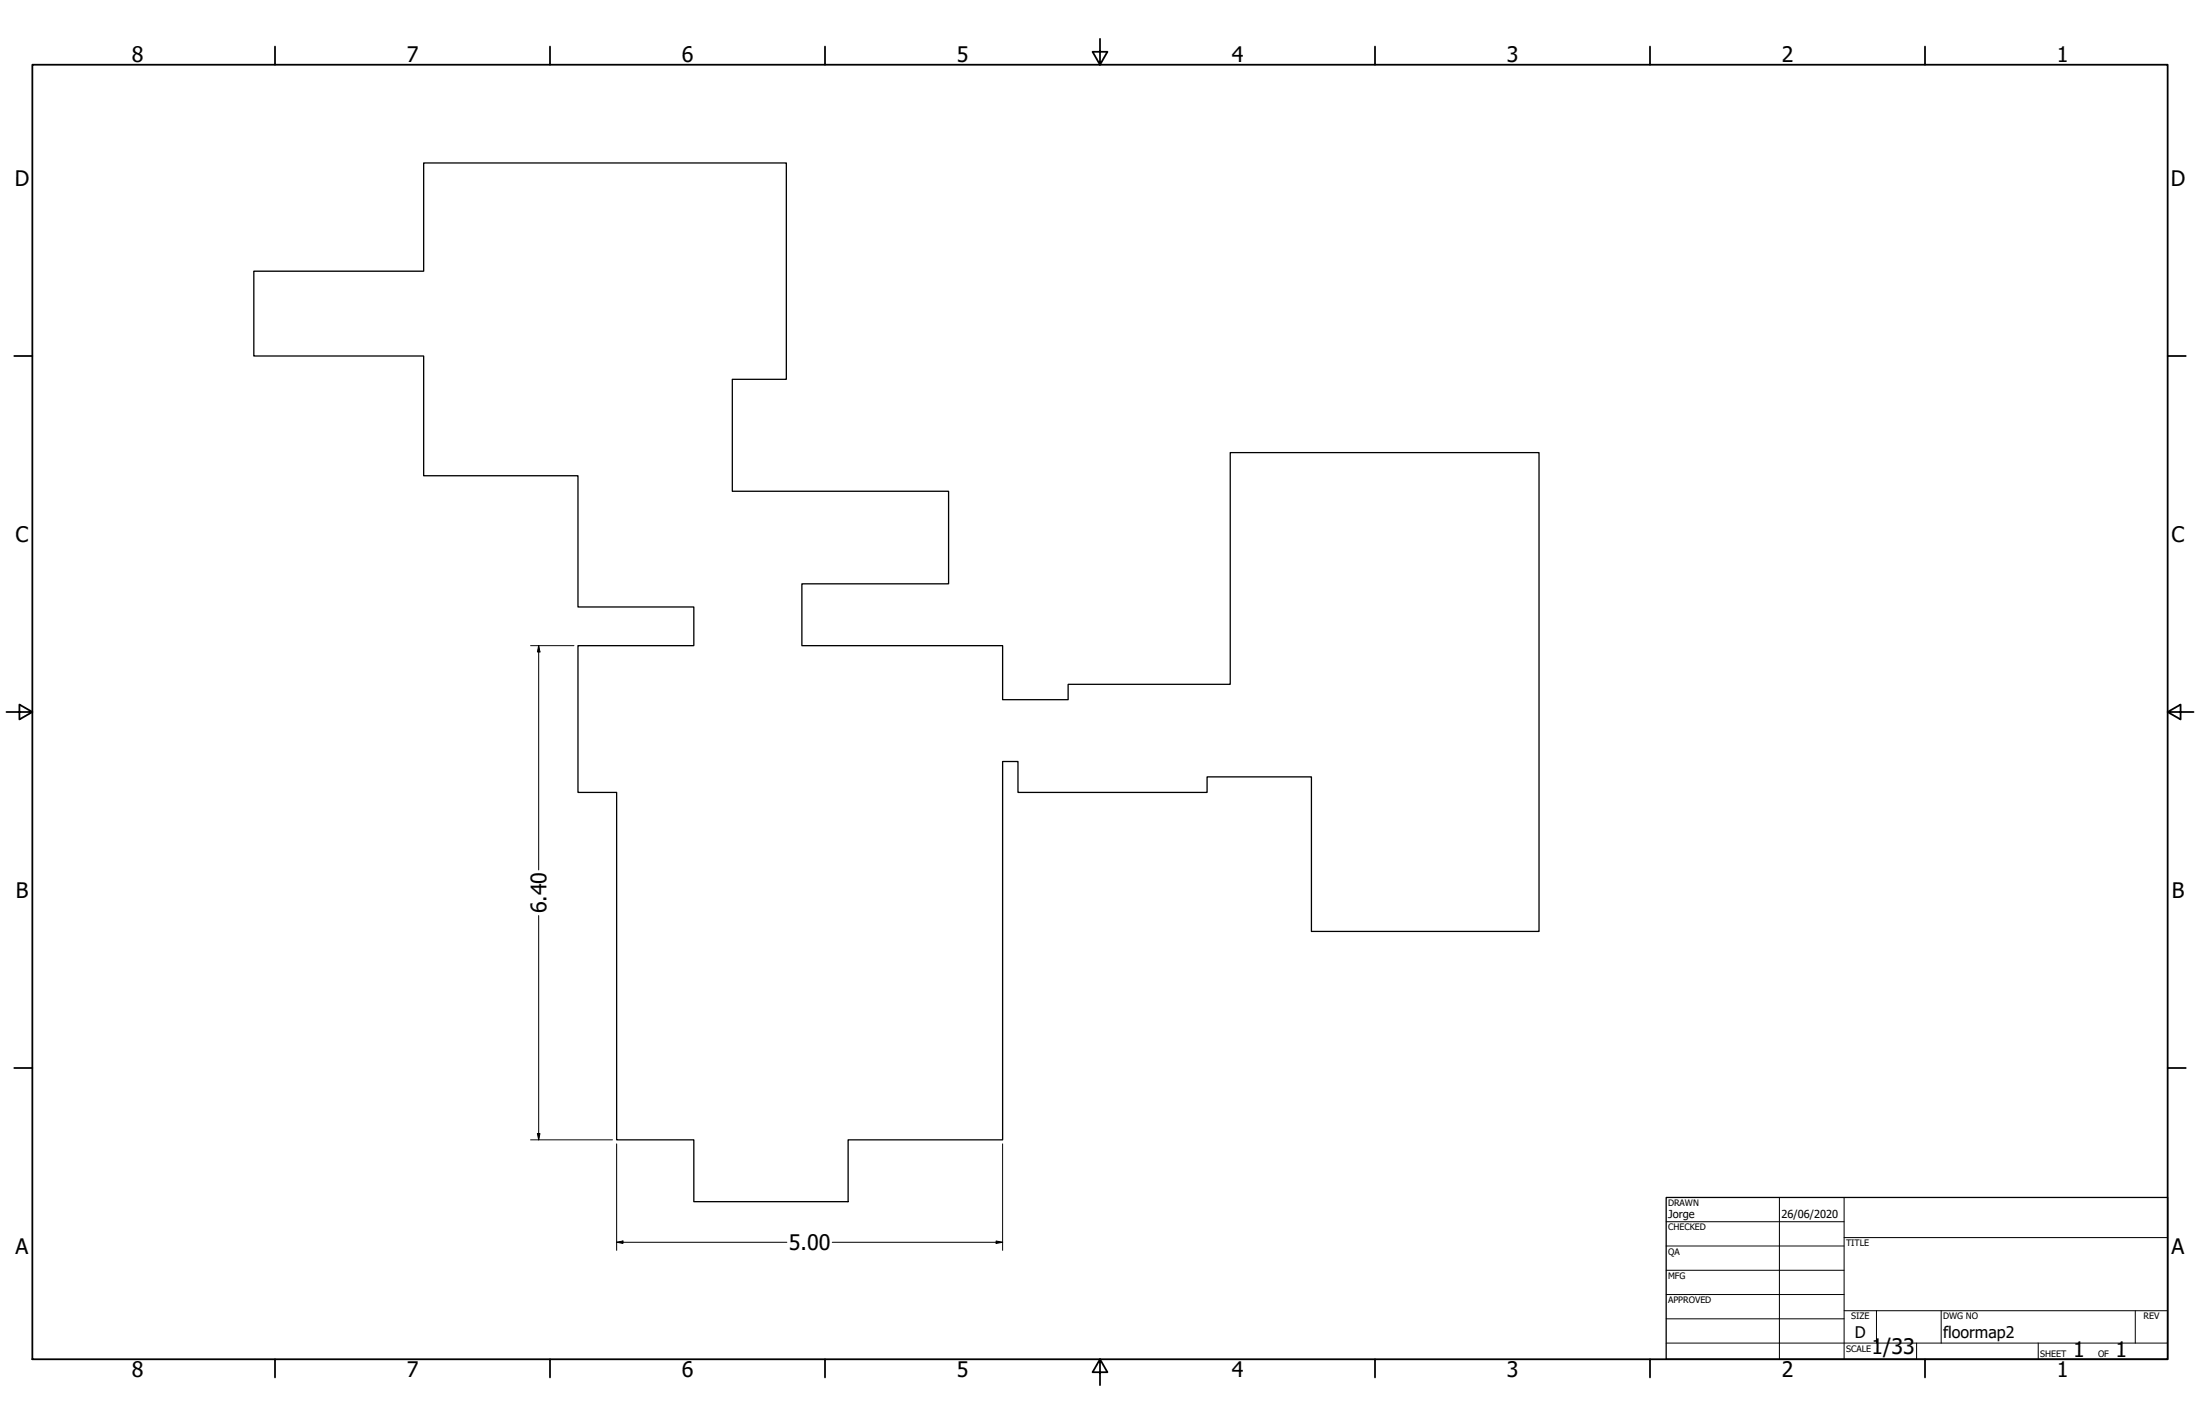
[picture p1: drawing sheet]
<svg xmlns="http://www.w3.org/2000/svg" width="864mm" height="559mm" viewBox="0 0 864 559" stroke-linecap="round" stroke-linejoin="round" font-family="sans-serif">
<!-- layer: Visible (ANSI) -->
<path d="M99.6 106.4h66.7v-42.5h142.4v84.9h-21.2v44h84.9v36.3h-57.6v24.3h78.8v21.2h25.7v-6.1h63.6v-90.9h121.2v187.9h-89.3v-60.6h-41v6.1h-74.2v-12.2h-6v148.5h-60.7v24.3h-60.5v-24.3h-30.3v-136.3h-15.2v-57.6h45.5v-15.2h-45.5v-51.5h-60.6v-47h-66.7z" fill="none" stroke="#000" stroke-width=".51"/>
<!-- layer: Border (ANSI) -->
<g fill="none" stroke="#000" stroke-width=".7">
<path d="M107.9 18.3v7.1M215.9 18.3v7.1M323.8 18.3v7.1M431.8 15.2v10.2l-2.9-5.1h5.8l-2.9 5.1M539.8 18.3v7.1M647.7 18.3v7.1M755.6 18.3v7.1M12.7 25.4h838.2v508h-838.2zM5.6 139.7h7.1M850.9 139.7h7.1M2.5 279.4h10.2l-5.1-2.9v5.8l5.1-2.9M850.9 279.4l5.1 2.9v-5.8l-5.1 2.9h10.2"/>
<path d="M5.6 419.1h7.1M850.9 419.1h7.1M107.9 533.4v7.1M215.9 533.4v7.1M323.8 533.4v7.1M431.8 533.4l2.9 5.1h-5.8l2.9-5.1v10.2M539.8 533.4v7.1M647.7 533.4v7.1M755.6 533.4v7.1"/>
</g>
<!-- layer: Title (ANSI) -->
<g fill="none" stroke="#000" stroke-width=".39">
<path d="M654 479.4h69.9M698.5 469.9v63.5M723.9 469.9v63.5M654 488.9h69.9M654 498.5h69.9M723.9 485.6h127M654 508h69.9M654 517.5h69.9M723.9 514.3h127M736.6 514.3v12.7M762 514.3v12.7M838.2 514.3v12.7"/>
<path d="M654 527h196.9M752.3 527v6.4M800.1 527v6.4"/>
</g>
<path d="M654 469.9h196.9v63.5h-196.9z" fill="none" stroke="#000" stroke-width=".51"/>
<!-- layer: Dimension (ANSI) -->
<path d="M208.3 253.4h17M211.5 253.4l.5 2.4h-1.1zM211.5 253.4v88M211.5 359.3v88M208.3 447.3h32.1M210.9 444.8h1.1l-.5 2.5zM242.1 448.9v41.8M393.6 448.9v41.8M242.1 487.5l2.4-.5v.9zM242.1 487.5h66.8M326.7 487.5h66.9M391 487l2.6 .5-2.6 .4z" fill="none" stroke="#000" stroke-width=".39"/>
<g fill="#000">
<path d="M211.5 253.4l.5 2.4h-1.1z" fill-rule="evenodd"/>
<path d="M210.9 444.8h1.1l-.5 2.5z" fill-rule="evenodd"/>
<path d="M242.1 487.5l2.4-.5v.9z" fill-rule="evenodd"/>
<path d="M391 487l2.6 .5-2.6 .4z" fill-rule="evenodd"/>
</g>
<g font-size="8.4">
<text x="51.7" y="24.4">8</text>
<text x="159.6" y="24.4">7</text>
<text x="267.6" y="24.4">6</text>
<text x="375.5" y="24.4">5</text>
<text x="483.5" y="24.4">4</text>
<text x="591.4" y="24.4">3</text>
<text x="699.4" y="24.4">2</text>
<text x="807.3" y="24.4">1</text>
<text x="5.8" y="72.9">D</text>
<text x="852.1" y="72.9">D</text>
<text x="6.1" y="212.6">C</text>
<text x="852.4" y="212.6">C</text>
<text x="6.2" y="352.3">B</text>
<text x="852.5" y="352.3">B</text>
<text x="214.5" y="358.5" transform="rotate(-90 214.5 358.5)">6.40</text>
<text x="6.1" y="492">A</text>
<text x="309.7" y="490.5">5.00</text>
<text x="852.4" y="492">A</text>
<text x="734.6" y="531.3">1/33</text>
<text x="813.8" y="532.6">1</text>
<text x="830.5" y="532.6">1</text>
<text x="51.7" y="540.5">8</text>
<text x="159.6" y="540.5">7</text>
<text x="267.6" y="540.5">6</text>
<text x="375.5" y="540.5">5</text>
<text x="483.5" y="540.5">4</text>
<text x="591.4" y="540.5">3</text>
<text x="699.4" y="540.5">2</text>
<text x="807.3" y="540.5">1</text>
</g>
<g font-size="6.3">
<text x="728.1" y="524.9">D</text>
<text x="762.8" y="525">floormap2</text>
</g>
<g font-size="4.3">
<text x="654.8" y="477.8">Jorge</text>
<text x="699.3" y="478">26/06/2020</text>
</g>
<g font-size="3.5">
<text x="654.8" y="473.2">DRAWN</text>
<text x="654.8" y="482.8">CHECKED</text>
<text x="724.7" y="488.9">TITLE</text>
<text x="654.8" y="492.3">QA</text>
<text x="654.8" y="501.8">MFG</text>
<text x="654.8" y="511.4">APPROVED</text>
<text x="726.7" y="517.7">SIZE</text>
<text x="762.8" y="517.7">DWG NO</text>
<text x="841.4" y="517.7">REV</text>
<text x="724.7" y="530.4">SCALE</text>
<text x="800.9" y="532.6">SHEET</text>
<text x="823.6" y="532.6">OF</text>
</g>
</svg>
